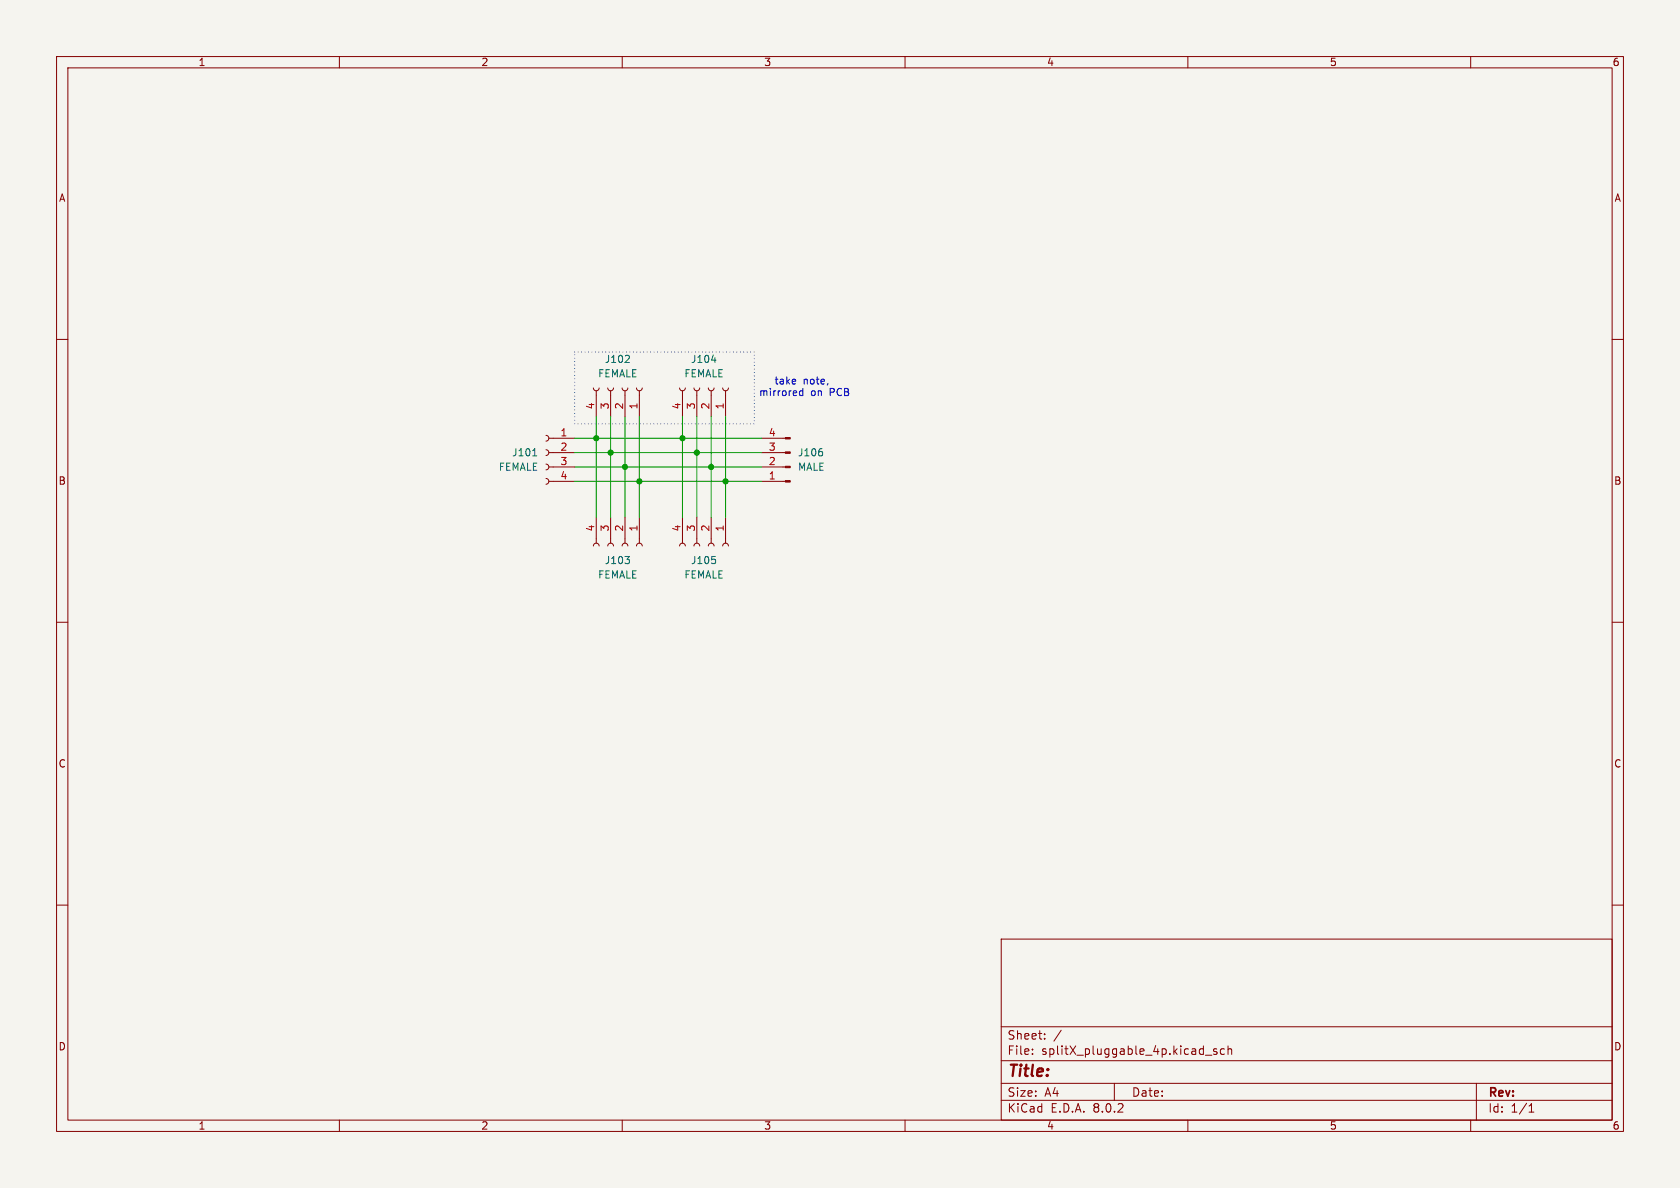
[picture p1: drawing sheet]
<svg xmlns="http://www.w3.org/2000/svg" width="297mm" height="210mm" viewBox="0 0 297 210" stroke-linecap="round" stroke-linejoin="round" font-family="sans-serif">
<path d="M0 0h297v210h-297z" fill="#f5f4ef" stroke="#f5f4ef" stroke-width=".18"/>
<g fill="none" stroke="#840000" stroke-width=".18">
<path d="M10 10h277v190h-277zM12 12h273v186h-273zM60 10v2M110 10v2M160 10v2M210 10v2M260 10v2M10 60h2M285 60h2M96.5 79.5l.4 .2 .1 .3-.1 .4-.4 .1M96.5 77l.4 .1 .1 .4-.1 .3-.4 .2M97 77.5h4.6"/>
<path d="M104.9 68.6l.2 .3 .3 .2 .4-.2 .1-.3M105.4 69.1v4.6M107.4 68.6l.2 .3 .4 .2 .3-.2 .2-.3M107.9 69.1v4.6M110 68.6l.1 .3 .4 .2 .4-.2 .1-.3M110.5 69.1v4.6M112.5 68.6l.2 .3 .3 .2 .4-.2 .1-.3M113 69.1v4.6M120.1 68.6l.2 .3 .4 .2 .3-.2 .2-.3M120.6 69.1v4.6M122.7 68.6l.1 .3 .4 .2 .4-.2 .1-.3M123.2 69.1v4.6"/>
<path d="M125.2 68.6l.2 .3 .3 .2 .4-.2 .1-.3M125.7 69.1v4.6M127.8 68.6l.1 .3 .4 .2 .3-.2 .2-.3M128.3 69.1v4.6M134.6 77.5h4.2M96.5 84.6l.4 .1 .1 .4-.1 .3-.4 .2M96.5 82l.4 .2 .1 .4-.1 .3-.4 .2M97 85.1h4.6M97 82.6h4.6M97 80h4.6M104.9 96.5l.1-.3 .4-.2 .4 .2 .1 .3M105.4 91.4v4.6"/>
<path d="M107.4 96.5l.2-.3 .3-.2 .4 .2 .2 .3M107.9 91.4v4.6M110 96.5l.1-.3 .4-.2 .3 .2 .2 .3M110.5 91.4v4.6M112.5 96.5l.2-.3 .3-.2 .4 .2 .1 .3M113 91.4v4.6M120.1 96.5l.2-.3 .3-.2 .4 .2 .2 .3M120.6 91.4v4.6M122.7 96.5l.1-.3 .4-.2 .3 .2 .2 .3M123.2 91.4v4.6M125.2 96.5l.2-.3 .3-.2 .4 .2 .1 .3M125.7 91.4v4.6"/>
<path d="M127.8 96.5l.1-.3 .4-.2 .3 .2 .2 .3M128.3 91.4v4.6M134.6 85.1h4.2M134.6 82.6h4.2M134.6 80h4.2M10 110h2M285 110h2M10 160h2M285 160h2M177 166h108v32h-108zM60 198v2M110 198v2"/>
<path d="M160 198v2M177 194.5h108M177 191.5h108M177 187.5h108M177 181.5h108M182.5 186.3v.1M182.5 185.5v.1M184.7 183.6v.1M184.7 182.8v.1M187.6 182.1l-1.3 2M197 191.5v3M210 198v2"/>
<path d="M213.1 186.5h1.1M215.1 185.5l-.4-.1-.2 .2 .1 .2 .5 .2v.3h-.6M216.5 185.5l-.5-.1-.3 .3v.4l.2 .2h.6M217.1 185.5l.2-.1 .4 .1v.9M217.1 184.9v1.5M260 198v2M261 191.5v6.5M270.3 196.6h.9M270.3 195.5l.4-.4v1.5"/>
</g>
<path d="M111.2 62.9l.1 .2-.1 .3-.7 .7h.8M125.8 63.7h.8M145.3 79.9l.1 .1-.1 .5M94.2 80.6h.7M110.5 98.4h.8l-.4 .5M111.2 98.9l.1 .2-.1 .5M125.9 98.4h.6M126.4 98.9l.1 .2-.1 .5" fill="none" stroke="#006464" stroke-width=".18"/>
<g fill="#840000" stroke="#840000" stroke-width=".18">
<path d="M138.8 77.3h.9v.3h-.9z"/>
<path d="M138.8 79.9h.9v.2h-.9z"/>
<path d="M138.8 82.4h.9v.3h-.9z"/>
<path d="M138.8 85h.9v.2h-.9z"/>
</g>
<path d="M141.9 68.7v1.2M141.9 69.1h-.3l-.3 .2 .2 .6h.4" fill="none" stroke="#0000c2" stroke-width=".18"/>
<path d="M101.6 62.2h31.7v12.7h-31.7z" fill="none" stroke="#0000c2" stroke-width=".18" stroke-dasharray="0 .6"/>
<path d="M101.6 77.5h33M105.4 73.7v17.7M107.9 73.7v17.7M110.5 73.7v17.7M113 73.7v17.7M120.6 73.7v17.7M123.2 73.7v17.7M125.7 73.7v17.7M128.3 73.7v17.7M101.6 85.1h33M101.6 80h33M101.6 82.6h33" fill="none" stroke="#009600" stroke-width=".18"/>
<g fill="#009600" stroke="#009600" stroke-width=".18">
<circle cx="123.2" cy="80" r=".46"/>
<circle cx="120.6" cy="77.5" r=".46"/>
<circle cx="128.3" cy="85.1" r=".46"/>
<circle cx="113" cy="85.1" r=".46"/>
<circle cx="110.5" cy="82.6" r=".46"/>
<circle cx="125.7" cy="82.6" r=".46"/>
<circle cx="105.4" cy="77.5" r=".46"/>
<circle cx="107.9" cy="80" r=".46"/>
</g>
<text font-size="2.8" fill="#840000" x="178" y="190.9">Title:</text>
<g font-size="2.1" fill="#840000">
<text x="178" y="184">Sheet:</text>
<text x="178" y="186.7">File:</text>
<text x="184.1" y="186.7">splitX_pluggable_4p.kicad_sch</text>
<text x="178" y="196.9">KiCad</text>
<text x="178" y="194.1">Size:</text>
<text x="184.7" y="194.1">A4</text>
<text x="185.7" y="196.9">E.D.A.</text>
<text x="193.3" y="196.9">8.0.2</text>
<text x="200" y="194.1">Date:</text>
<text x="263" y="194.3">Rev:</text>
<text x="263" y="196.9">Id:</text>
<text x="267.1" y="196.9">1/1</text>
</g>
<g font-size="1.8" fill="#840000">
<text x="35" y="11.9">1</text>
<text x="85" y="11.9">2</text>
<text x="135" y="11.9">3</text>
<text x="185" y="11.9">4</text>
<text x="235" y="11.9">5</text>
<text x="285" y="11.9">6</text>
<text x="10.3" y="35.9">A</text>
<text x="285.3" y="35.9">A</text>
<text x="10.3" y="85.9">B</text>
<text x="285.3" y="85.9">B</text>
<text x="10.3" y="135.9">C</text>
<text x="285.3" y="135.9">C</text>
<text x="10.3" y="185.9">D</text>
<text x="285.3" y="185.9">D</text>
<text x="35" y="199.9">1</text>
<text x="85" y="199.9">2</text>
<text x="135" y="199.9">3</text>
<text x="185" y="199.9">4</text>
<text x="235" y="199.9">5</text>
<text x="285" y="199.9">6</text>
</g>
<g font-size="1.8" fill="#006464">
<text x="106.8" y="64.4">J102</text>
<text x="122.1" y="64.4">J104</text>
<text x="105.6" y="66.9">FEMALE</text>
<text x="120.9" y="66.9">FEMALE</text>
<text x="88.1" y="83.4">FEMALE</text>
<text x="90.4" y="80.9">J101</text>
<text x="141" y="80.9">J106</text>
<text x="141" y="83.4">MALE</text>
<text x="106.8" y="99.9">J103</text>
<text x="122.1" y="99.9">J105</text>
<text x="105.6" y="102.5">FEMALE</text>
<text x="120.9" y="102.5">FEMALE</text>
</g>
<g font-size="1.8" fill="#0000c2">
<text x="134.1" y="70.2">mirrored</text>
<text x="136.8" y="68.2">take</text>
<text x="142" y="68.2">note,</text>
<text x="143.3" y="70.2">on</text>
<text x="146.8" y="70.2">PCB</text>
</g>
<g font-size="1.8" fill="#a90000">
<text x="99" y="77.2">1</text>
<text x="105.2" y="72.5" transform="rotate(-90 105.2 72.5)">4</text>
<text x="107.7" y="72.5" transform="rotate(-90 107.7 72.5)">3</text>
<text x="110.2" y="72.5" transform="rotate(-90 110.2 72.5)">2</text>
<text x="112.8" y="72.5" transform="rotate(-90 112.8 72.5)">1</text>
<text x="120.4" y="72.5" transform="rotate(-90 120.4 72.5)">4</text>
<text x="122.9" y="72.5" transform="rotate(-90 122.9 72.5)">3</text>
<text x="125.5" y="72.5" transform="rotate(-90 125.5 72.5)">2</text>
<text x="128" y="72.5" transform="rotate(-90 128 72.5)">1</text>
<text x="135.8" y="77.2">4</text>
<text x="99" y="79.8">2</text>
<text x="99" y="82.3">3</text>
<text x="135.8" y="82.3">2</text>
<text x="135.8" y="79.8">3</text>
<text x="99" y="84.8">4</text>
<text x="135.8" y="84.8">1</text>
<text x="105.2" y="94.1" transform="rotate(-90 105.2 94.1)">4</text>
<text x="107.7" y="94.1" transform="rotate(-90 107.7 94.1)">3</text>
<text x="110.2" y="94.1" transform="rotate(-90 110.2 94.1)">2</text>
<text x="112.8" y="94.1" transform="rotate(-90 112.8 94.1)">1</text>
<text x="120.4" y="94.1" transform="rotate(-90 120.4 94.1)">4</text>
<text x="122.9" y="94.1" transform="rotate(-90 122.9 94.1)">3</text>
<text x="125.5" y="94.1" transform="rotate(-90 125.5 94.1)">2</text>
<text x="128" y="94.1" transform="rotate(-90 128 94.1)">1</text>
</g>
</svg>
